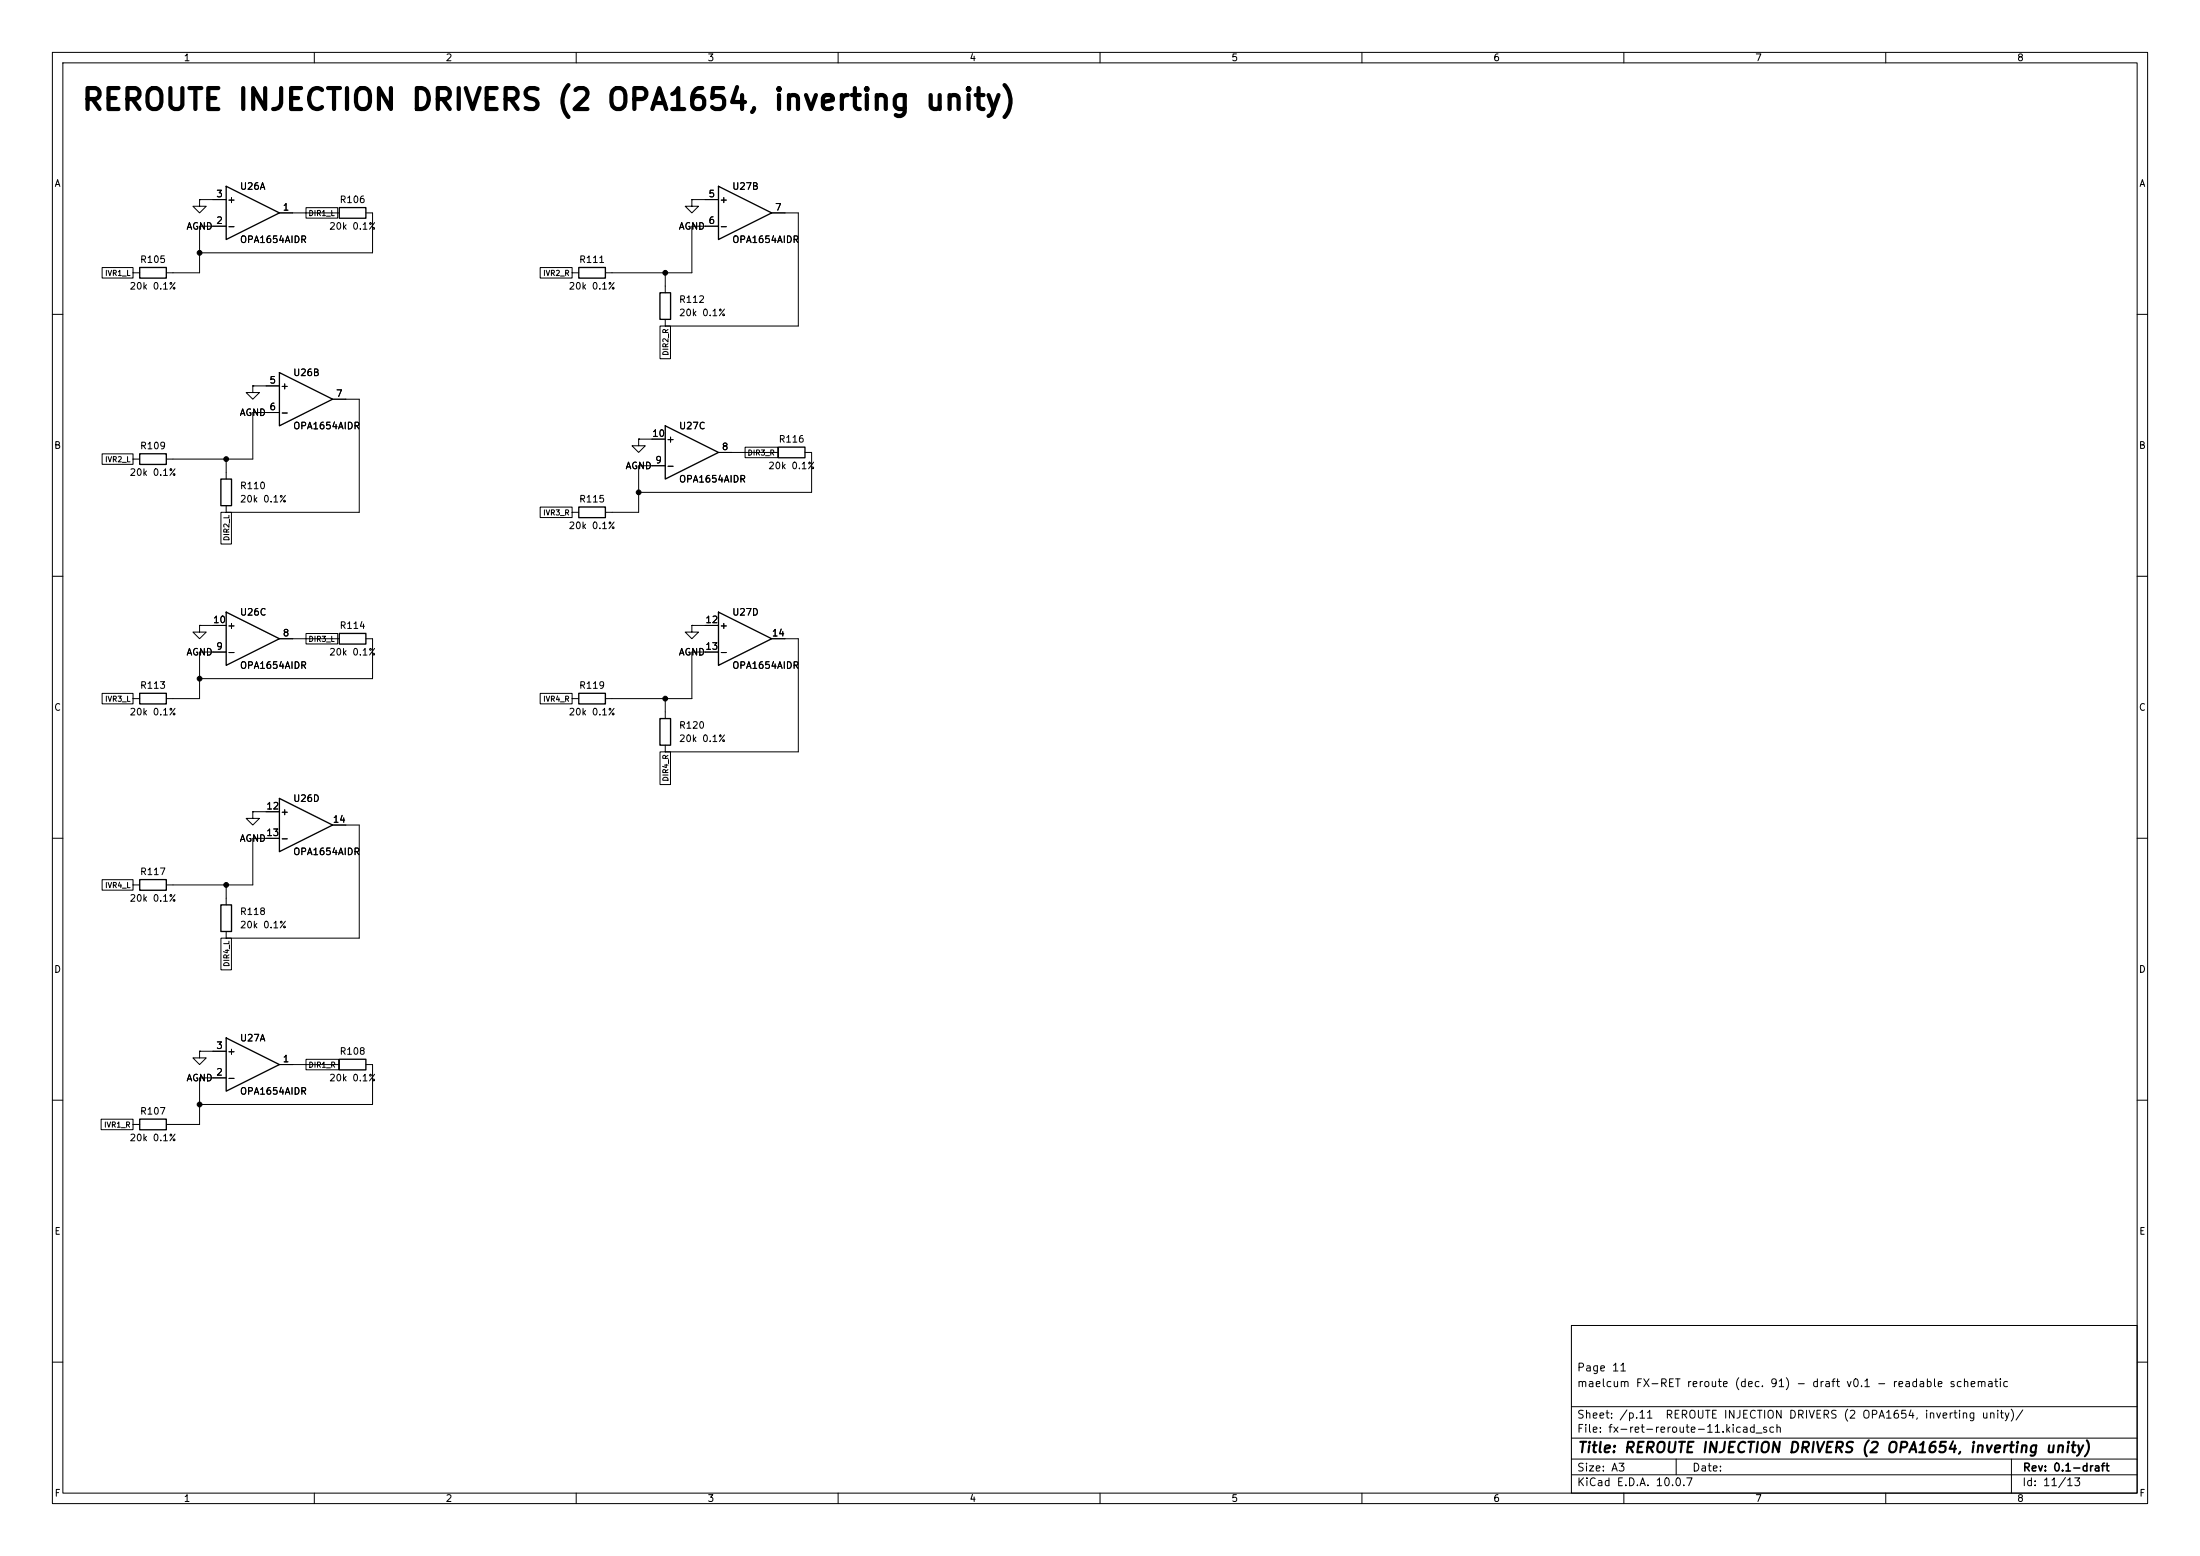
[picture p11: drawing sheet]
(kicad_sch
 (version 20260101)
 (generator "eeschema")
 (generator_version "10.0")
 (paper "A3")
 (title_block
  (title "REROUTE INJECTION DRIVERS (2 OPA1654, inverting unity)")
  (rev "0.1-draft")
  (comment 1 "maelcum FX-RET reroute (dec. 91) - draft v0.1 - readable schematic")
  (comment 2 "Page 11"))
 (lib_symbols
  (symbol
   "Amplifier_Operational:TL074"
   (pin_names
    (offset 0.127)) (exclude_from_sim no) (in_bom yes) (on_board yes)
   (in_pos_files yes)
   (duplicate_pin_numbers_are_jumpers no)
   (property
    "Reference"
    "U" (at 0 5.08 0) (show_name no) (do_not_autoplace no) (effects (font (size 1.27 1.27)) (justify left)))
   (property
    "Value"
    "TL074" (at 0 -5.08 0) (show_name no) (do_not_autoplace no) (effects (font (size 1.27 1.27)) (justify left)))
   (property
    "Footprint"
    "" (at -1.27 2.54 0) (show_name no) (do_not_autoplace no) (hide yes) (effects (font (size 1.27 1.27))))
   (property
    "Datasheet"
    "http://www.ti.com/lit/ds/symlink/tl071.pdf" (at 1.27 5.08 0) (show_name no) (do_not_autoplace no) (hide yes) (effects (font (size 1.27 1.27))))
   (property
    "Description"
    "Quad Low-Noise JFET-Input Operational Amplifiers, DIP-14/SOIC-14" (at 0 0 0) (show_name no) (do_not_autoplace no) (hide yes) (effects (font (size 1.27 1.27))))
   (property
    "ki_locked"
    "" (at 0 0 0) (show_name no) (do_not_autoplace no) (effects (font (size 1.27 1.27))))
   (property
    "ki_keywords"
    "quad opamp" (at 0 0 0) (show_name no) (do_not_autoplace no) (hide yes) (effects (font (size 1.27 1.27))))
   (property
    "ki_fp_filters"
    "SOIC*3.9x8.7mm*P1.27mm* DIP*W7.62mm* TSSOP*4.4x5mm*P0.65mm* SSOP*5.3x6.2mm*P0.65mm* MSOP*3x3mm*P0.5mm*" (at 0 0 0) (show_name no) (do_not_autoplace no) (hide yes) (effects (font (size 1.27 1.27))))
   (symbol
    "TL074_1_1"
    (polyline (pts (xy -5.08 5.08) (xy 5.08 0) (xy -5.08 -5.08) (xy -5.08 5.08)) (stroke (width 0.254) (type default)) (fill (type background)))
    (pin
    output
    line (at 7.62 0 180) (length 2.54) (name
    "" (effects (font (size 1.27 1.27)))) (number
    "1" (effects (font (size 1.27 1.27)))))
    (pin
    input
    line (at -7.62 -2.54 0) (length 2.54) (name
    "-" (effects (font (size 1.27 1.27)))) (number
    "2" (effects (font (size 1.27 1.27)))))
    (pin
    input
    line (at -7.62 2.54 0) (length 2.54) (name
    "+" (effects (font (size 1.27 1.27)))) (number
    "3" (effects (font (size 1.27 1.27))))))
   (symbol
    "TL074_2_1"
    (polyline (pts (xy -5.08 5.08) (xy 5.08 0) (xy -5.08 -5.08) (xy -5.08 5.08)) (stroke (width 0.254) (type default)) (fill (type background)))
    (pin
    input
    line (at -7.62 2.54 0) (length 2.54) (name
    "+" (effects (font (size 1.27 1.27)))) (number
    "5" (effects (font (size 1.27 1.27)))))
    (pin
    input
    line (at -7.62 -2.54 0) (length 2.54) (name
    "-" (effects (font (size 1.27 1.27)))) (number
    "6" (effects (font (size 1.27 1.27)))))
    (pin
    output
    line (at 7.62 0 180) (length 2.54) (name
    "" (effects (font (size 1.27 1.27)))) (number
    "7" (effects (font (size 1.27 1.27))))))
   (symbol
    "TL074_3_1"
    (polyline (pts (xy -5.08 5.08) (xy 5.08 0) (xy -5.08 -5.08) (xy -5.08 5.08)) (stroke (width 0.254) (type default)) (fill (type background)))
    (pin
    output
    line (at 7.62 0 180) (length 2.54) (name
    "" (effects (font (size 1.27 1.27)))) (number
    "8" (effects (font (size 1.27 1.27)))))
    (pin
    input
    line (at -7.62 -2.54 0) (length 2.54) (name
    "-" (effects (font (size 1.27 1.27)))) (number
    "9" (effects (font (size 1.27 1.27)))))
    (pin
    input
    line (at -7.62 2.54 0) (length 2.54) (name
    "+" (effects (font (size 1.27 1.27)))) (number
    "10" (effects (font (size 1.27 1.27))))))
   (symbol
    "TL074_4_1"
    (polyline (pts (xy -5.08 5.08) (xy 5.08 0) (xy -5.08 -5.08) (xy -5.08 5.08)) (stroke (width 0.254) (type default)) (fill (type background)))
    (pin
    input
    line (at -7.62 2.54 0) (length 2.54) (name
    "+" (effects (font (size 1.27 1.27)))) (number
    "12" (effects (font (size 1.27 1.27)))))
    (pin
    input
    line (at -7.62 -2.54 0) (length 2.54) (name
    "-" (effects (font (size 1.27 1.27)))) (number
    "13" (effects (font (size 1.27 1.27)))))
    (pin
    output
    line (at 7.62 0 180) (length 2.54) (name
    "" (effects (font (size 1.27 1.27)))) (number
    "14" (effects (font (size 1.27 1.27))))))
   (symbol
    "TL074_5_1"
    (pin
    power_in
    line (at -2.54 7.62 270) (length 3.81) (name
    "V+" (effects (font (size 1.27 1.27)))) (number
    "4" (effects (font (size 1.27 1.27)))))
    (pin
    power_in
    line (at -2.54 -7.62 90) (length 3.81) (name
    "V-" (effects (font (size 1.27 1.27)))) (number
    "11" (effects (font (size 1.27 1.27))))))
   (embedded_fonts no))
  (symbol
   "Device:R"
   (pin_numbers (hide yes))
   (pin_names
    (offset 0)) (exclude_from_sim no) (in_bom yes) (on_board yes)
   (in_pos_files yes)
   (duplicate_pin_numbers_are_jumpers no)
   (property
    "Reference"
    "R" (at 2.032 0 90) (show_name no) (do_not_autoplace no) (effects (font (size 1.27 1.27))))
   (property
    "Value"
    "R" (at 0 0 90) (show_name no) (do_not_autoplace no) (effects (font (size 1.27 1.27))))
   (property
    "Footprint"
    "" (at -1.778 0 90) (show_name no) (do_not_autoplace no) (hide yes) (effects (font (size 1.27 1.27))))
   (property
    "Datasheet"
    "" (at 0 0 0) (show_name no) (do_not_autoplace no) (hide yes) (effects (font (size 1.27 1.27))))
   (property
    "Description"
    "Resistor" (at 0 0 0) (show_name no) (do_not_autoplace no) (hide yes) (effects (font (size 1.27 1.27))))
   (property
    "ki_keywords"
    "R res resistor" (at 0 0 0) (show_name no) (do_not_autoplace no) (hide yes) (effects (font (size 1.27 1.27))))
   (property
    "ki_fp_filters"
    "R_*" (at 0 0 0) (show_name no) (do_not_autoplace no) (hide yes) (effects (font (size 1.27 1.27))))
   (symbol
    "R_0_1"
    (rectangle (start -1.016 -2.54) (end 1.016 2.54) (stroke (width 0.254) (type default)) (fill (type none))))
   (symbol
    "R_1_1"
    (pin
    passive
    line (at 0 3.81 270) (length 1.27) (name
    "" (effects (font (size 1.27 1.27)))) (number
    "1" (effects (font (size 1.27 1.27)))))
    (pin
    passive
    line (at 0 -3.81 90) (length 1.27) (name
    "" (effects (font (size 1.27 1.27)))) (number
    "2" (effects (font (size 1.27 1.27))))))
   (embedded_fonts no))
  (symbol
   "power:GND"
   (power global)
   (pin_numbers (hide yes))
   (pin_names
    (offset 0) (hide yes)) (exclude_from_sim no) (in_bom yes) (on_board yes)
   (in_pos_files yes)
   (duplicate_pin_numbers_are_jumpers no)
   (property
    "Reference"
    "#PWR" (at 0 -6.35 0) (show_name no) (do_not_autoplace no) (hide yes) (effects (font (size 1.27 1.27))))
   (property
    "Value"
    "GND" (at 0 -3.81 0) (show_name no) (do_not_autoplace no) (effects (font (size 1.27 1.27))))
   (property
    "Footprint"
    "" (at 0 0 0) (show_name no) (do_not_autoplace no) (hide yes) (effects (font (size 1.27 1.27))))
   (property
    "Datasheet"
    "" (at 0 0 0) (show_name no) (do_not_autoplace no) (hide yes) (effects (font (size 1.27 1.27))))
   (property
    "Description"
    "Power symbol creates a global label with name \"GND\" , ground" (at 0 0 0) (show_name no) (do_not_autoplace no) (hide yes) (effects (font (size 1.27 1.27))))
   (property
    "ki_keywords"
    "global power" (at 0 0 0) (show_name no) (do_not_autoplace no) (hide yes) (effects (font (size 1.27 1.27))))
   (symbol
    "GND_0_1"
    (polyline (pts (xy 0 0) (xy 0 -1.27) (xy 1.27 -1.27) (xy 0 -2.54) (xy -1.27 -1.27) (xy 0 -1.27)) (stroke (width 0) (type default)) (fill (type none))))
   (symbol
    "GND_1_1"
    (pin
    power_in
    line (at 0 0 270) (length 0) (name
    "" (effects (font (size 1.27 1.27)))) (number
    "1" (effects (font (size 1.27 1.27))))))
   (embedded_fonts no)))
 (text
  "REROUTE INJECTION DRIVERS (2 OPA1654, inverting unity)"
  (exclude_from_sim no)
  (at 15.24 21.59 0)
  (effects (font (size 4 4)
    (bold yes)) (justify left bottom)))
 (symbol
  (lib_id "Amplifier_Operational:TL074")
  (at 48.26 40.64 0)
  (unit 1)
  (body_style 1)
  (exclude_from_sim no)
  (in_bom yes)
  (on_board yes)
  (dnp no)
  (property
   "Reference"
   "U26" (at 45.72 35.56 0) (effects (font (size 1.27 1.27)) (justify left)))
  (property
   "Value"
   "OPA1654AIDR" (at 45.72 45.72 0) (effects (font (size 1.27 1.27)) (justify left)))
  (property
   "Footprint"
   "Package_SO:SOIC-14_3.9x8.7mm_P1.27mm" (at 48.26 40.64 0) (effects (font (size 1.27 1.27)) (justify left) (hide yes)))
  (property
   "Datasheet"
   "" (at 48.26 40.64 0) (effects (font (size 1.27 1.27)) (justify left) (hide yes)))
  (property
   "Nota"
   "reroute 1-4, lato L" (at 48.26 40.64 0) (effects (font (size 1.27 1.27)) (justify left) (hide yes)))
  (pin
   "1")
  (pin
   "2")
  (pin
   "3")
  (instances (project
    "fx-ret-reroute" (path
    "/7b5e0d75-2194-5e1d-8534-d9cc8e9eb65e/f3b17393-4466-594d-bab3-6dfe7c1e0144" (reference "U26") (unit 1)))))
 (wire
  (pts (xy 55.88 40.64) (xy 58.42 40.64))
  (stroke (width 0) (type default)))
 (symbol
  (lib_id "Device:R")
  (at 67.31 40.64 270)
  (unit 1)
  (body_style 1)
  (exclude_from_sim no)
  (in_bom yes)
  (on_board yes)
  (dnp no)
  (property
   "Reference"
   "R106" (at 67.31 38.1 90) (effects (font (size 1.27 1.27))))
  (property
   "Value"
   "20k 0.1%" (at 67.31 43.18 90) (effects (font (size 1.27 1.27))))
  (property
   "Footprint"
   "Resistor_SMD:R_0805_2012Metric" (at 67.31 40.64 0) (effects (font (size 1.27 1.27)) (justify left) (hide yes)))
  (property
   "Datasheet"
   "" (at 67.31 40.64 0) (effects (font (size 1.27 1.27)) (justify left) (hide yes)))
  (property
   "Nota"
   "driver d'iniezione invertente (F3)" (at 67.31 40.64 0) (effects (font (size 1.27 1.27)) (justify left) (hide yes)))
  (pin
   "1")
  (pin
   "2")
  (instances (project
    "fx-ret-reroute" (path
    "/7b5e0d75-2194-5e1d-8534-d9cc8e9eb65e/f3b17393-4466-594d-bab3-6dfe7c1e0144" (reference "R106") (unit 1)))))
 (wire
  (pts (xy 58.42 40.64) (xy 63.5 40.64))
  (stroke (width 0) (type default)))
 (wire
  (pts (xy 40.64 38.1) (xy 38.1 38.1))
  (stroke (width 0) (type default)))
 (symbol
  (lib_id "power:GND")
  (at 38.1 38.1 0)
  (unit 1)
  (body_style 1)
  (exclude_from_sim no)
  (in_bom yes)
  (on_board yes)
  (dnp no)
  (property
   "Reference"
   "#PWR001" (at 38.1 38.1 0) (effects (font (size 1.27 1.27)) (justify left) (hide yes)))
  (property
   "Value"
   "AGND" (at 38.1 43.18 0) (effects (font (size 1.27 1.27))))
  (property
   "Footprint"
   "" (at 38.1 38.1 0) (effects (font (size 1.27 1.27)) (justify left) (hide yes)))
  (property
   "Datasheet"
   "" (at 38.1 38.1 0) (effects (font (size 1.27 1.27)) (justify left) (hide yes)))
  (pin
   "1")
  (instances (project
    "fx-ret-reroute" (path
    "/7b5e0d75-2194-5e1d-8534-d9cc8e9eb65e/f3b17393-4466-594d-bab3-6dfe7c1e0144" (reference "#PWR001") (unit 1)))))
 (wire
  (pts (xy 40.64 43.18) (xy 38.1 43.18))
  (stroke (width 0) (type default)))
 (wire
  (pts (xy 38.1 43.18) (xy 38.1 52.07))
  (stroke (width 0) (type default)))
 (symbol
  (lib_id "Device:R")
  (at 29.21 52.07 90)
  (unit 1)
  (body_style 1)
  (exclude_from_sim no)
  (in_bom yes)
  (on_board yes)
  (dnp no)
  (property
   "Reference"
   "R105" (at 29.21 49.53 90) (effects (font (size 1.27 1.27))))
  (property
   "Value"
   "20k 0.1%" (at 29.21 54.61 90) (effects (font (size 1.27 1.27))))
  (property
   "Footprint"
   "Resistor_SMD:R_0805_2012Metric" (at 29.21 52.07 0) (effects (font (size 1.27 1.27)) (justify left) (hide yes)))
  (property
   "Datasheet"
   "" (at 29.21 52.07 0) (effects (font (size 1.27 1.27)) (justify left) (hide yes)))
  (pin
   "1")
  (pin
   "2")
  (instances (project
    "fx-ret-reroute" (path
    "/7b5e0d75-2194-5e1d-8534-d9cc8e9eb65e/f3b17393-4466-594d-bab3-6dfe7c1e0144" (reference "R105") (unit 1)))))
 (wire
  (pts (xy 38.1 52.07) (xy 33.02 52.07))
  (stroke (width 0) (type default)))
 (symbol
  (lib_id "Amplifier_Operational:TL074")
  (at 58.42 76.2 0)
  (unit 2)
  (body_style 1)
  (exclude_from_sim no)
  (in_bom yes)
  (on_board yes)
  (dnp no)
  (property
   "Reference"
   "U26" (at 55.88 71.12 0) (effects (font (size 1.27 1.27)) (justify left)))
  (property
   "Value"
   "OPA1654AIDR" (at 55.88 81.28 0) (effects (font (size 1.27 1.27)) (justify left)))
  (property
   "Footprint"
   "Package_SO:SOIC-14_3.9x8.7mm_P1.27mm" (at 58.42 76.2 0) (effects (font (size 1.27 1.27)) (justify left) (hide yes)))
  (property
   "Datasheet"
   "" (at 58.42 76.2 0) (effects (font (size 1.27 1.27)) (justify left) (hide yes)))
  (property
   "Nota"
   "reroute 1-4, lato L" (at 58.42 76.2 0) (effects (font (size 1.27 1.27)) (justify left) (hide yes)))
  (pin
   "5")
  (pin
   "6")
  (pin
   "7")
  (instances (project
    "fx-ret-reroute" (path
    "/7b5e0d75-2194-5e1d-8534-d9cc8e9eb65e/f3b17393-4466-594d-bab3-6dfe7c1e0144" (reference "U26") (unit 2)))))
 (wire
  (pts (xy 50.8 73.66) (xy 48.26 73.66))
  (stroke (width 0) (type default)))
 (symbol
  (lib_id "power:GND")
  (at 48.26 73.66 0)
  (unit 1)
  (body_style 1)
  (exclude_from_sim no)
  (in_bom yes)
  (on_board yes)
  (dnp no)
  (property
   "Reference"
   "#PWR002" (at 48.26 73.66 0) (effects (font (size 1.27 1.27)) (justify left) (hide yes)))
  (property
   "Value"
   "AGND" (at 48.26 78.74 0) (effects (font (size 1.27 1.27))))
  (property
   "Footprint"
   "" (at 48.26 73.66 0) (effects (font (size 1.27 1.27)) (justify left) (hide yes)))
  (property
   "Datasheet"
   "" (at 48.26 73.66 0) (effects (font (size 1.27 1.27)) (justify left) (hide yes)))
  (pin
   "1")
  (instances (project
    "fx-ret-reroute" (path
    "/7b5e0d75-2194-5e1d-8534-d9cc8e9eb65e/f3b17393-4466-594d-bab3-6dfe7c1e0144" (reference "#PWR002") (unit 1)))))
 (wire
  (pts (xy 50.8 78.74) (xy 48.26 78.74))
  (stroke (width 0) (type default)))
 (wire
  (pts (xy 48.26 78.74) (xy 48.26 87.63))
  (stroke (width 0) (type default)))
 (symbol
  (lib_id "Device:R")
  (at 43.18 93.98 0)
  (unit 1)
  (body_style 1)
  (exclude_from_sim no)
  (in_bom yes)
  (on_board yes)
  (dnp no)
  (property
   "Reference"
   "R110" (at 45.72 92.71 0) (effects (font (size 1.27 1.27)) (justify left)))
  (property
   "Value"
   "20k 0.1%" (at 45.72 95.25 0) (effects (font (size 1.27 1.27)) (justify left)))
  (property
   "Footprint"
   "Resistor_SMD:R_0805_2012Metric" (at 43.18 93.98 0) (effects (font (size 1.27 1.27)) (justify left) (hide yes)))
  (property
   "Datasheet"
   "" (at 43.18 93.98 0) (effects (font (size 1.27 1.27)) (justify left) (hide yes)))
  (property
   "Nota"
   "driver d'iniezione invertente (F3)" (at 43.18 93.98 0) (effects (font (size 1.27 1.27)) (justify left) (hide yes)))
  (pin
   "1")
  (pin
   "2")
  (instances (project
    "fx-ret-reroute" (path
    "/7b5e0d75-2194-5e1d-8534-d9cc8e9eb65e/f3b17393-4466-594d-bab3-6dfe7c1e0144" (reference "R110") (unit 1)))))
 (symbol
  (lib_id "Device:R")
  (at 29.21 87.63 90)
  (unit 1)
  (body_style 1)
  (exclude_from_sim no)
  (in_bom yes)
  (on_board yes)
  (dnp no)
  (property
   "Reference"
   "R109" (at 29.21 85.09 90) (effects (font (size 1.27 1.27))))
  (property
   "Value"
   "20k 0.1%" (at 29.21 90.17 90) (effects (font (size 1.27 1.27))))
  (property
   "Footprint"
   "Resistor_SMD:R_0805_2012Metric" (at 29.21 87.63 0) (effects (font (size 1.27 1.27)) (justify left) (hide yes)))
  (property
   "Datasheet"
   "" (at 29.21 87.63 0) (effects (font (size 1.27 1.27)) (justify left) (hide yes)))
  (pin
   "1")
  (pin
   "2")
  (instances (project
    "fx-ret-reroute" (path
    "/7b5e0d75-2194-5e1d-8534-d9cc8e9eb65e/f3b17393-4466-594d-bab3-6dfe7c1e0144" (reference "R109") (unit 1)))))
 (wire
  (pts (xy 48.26 87.63) (xy 43.18 87.63))
  (stroke (width 0) (type default)))
 (wire
  (pts (xy 43.18 87.63) (xy 43.18 90.17))
  (stroke (width 0) (type default)))
 (wire
  (pts (xy 43.18 87.63) (xy 33.02 87.63))
  (stroke (width 0) (type default)))
 (junction
  (at 43.18 87.63)
  (diameter 0)
  (color 0 0 0 0))
 (symbol
  (lib_id "Amplifier_Operational:TL074")
  (at 48.26 121.92 0)
  (unit 3)
  (body_style 1)
  (exclude_from_sim no)
  (in_bom yes)
  (on_board yes)
  (dnp no)
  (property
   "Reference"
   "U26" (at 45.72 116.84 0) (effects (font (size 1.27 1.27)) (justify left)))
  (property
   "Value"
   "OPA1654AIDR" (at 45.72 127 0) (effects (font (size 1.27 1.27)) (justify left)))
  (property
   "Footprint"
   "Package_SO:SOIC-14_3.9x8.7mm_P1.27mm" (at 48.26 121.92 0) (effects (font (size 1.27 1.27)) (justify left) (hide yes)))
  (property
   "Datasheet"
   "" (at 48.26 121.92 0) (effects (font (size 1.27 1.27)) (justify left) (hide yes)))
  (property
   "Nota"
   "reroute 1-4, lato L" (at 48.26 121.92 0) (effects (font (size 1.27 1.27)) (justify left) (hide yes)))
  (pin
   "8")
  (pin
   "9")
  (pin
   "10")
  (instances (project
    "fx-ret-reroute" (path
    "/7b5e0d75-2194-5e1d-8534-d9cc8e9eb65e/f3b17393-4466-594d-bab3-6dfe7c1e0144" (reference "U26") (unit 3)))))
 (wire
  (pts (xy 55.88 121.92) (xy 58.42 121.92))
  (stroke (width 0) (type default)))
 (symbol
  (lib_id "Device:R")
  (at 67.31 121.92 270)
  (unit 1)
  (body_style 1)
  (exclude_from_sim no)
  (in_bom yes)
  (on_board yes)
  (dnp no)
  (property
   "Reference"
   "R114" (at 67.31 119.38 90) (effects (font (size 1.27 1.27))))
  (property
   "Value"
   "20k 0.1%" (at 67.31 124.46 90) (effects (font (size 1.27 1.27))))
  (property
   "Footprint"
   "Resistor_SMD:R_0805_2012Metric" (at 67.31 121.92 0) (effects (font (size 1.27 1.27)) (justify left) (hide yes)))
  (property
   "Datasheet"
   "" (at 67.31 121.92 0) (effects (font (size 1.27 1.27)) (justify left) (hide yes)))
  (property
   "Nota"
   "driver d'iniezione invertente (F3)" (at 67.31 121.92 0) (effects (font (size 1.27 1.27)) (justify left) (hide yes)))
  (pin
   "1")
  (pin
   "2")
  (instances (project
    "fx-ret-reroute" (path
    "/7b5e0d75-2194-5e1d-8534-d9cc8e9eb65e/f3b17393-4466-594d-bab3-6dfe7c1e0144" (reference "R114") (unit 1)))))
 (wire
  (pts (xy 58.42 121.92) (xy 63.5 121.92))
  (stroke (width 0) (type default)))
 (wire
  (pts (xy 40.64 119.38) (xy 38.1 119.38))
  (stroke (width 0) (type default)))
 (symbol
  (lib_id "power:GND")
  (at 38.1 119.38 0)
  (unit 1)
  (body_style 1)
  (exclude_from_sim no)
  (in_bom yes)
  (on_board yes)
  (dnp no)
  (property
   "Reference"
   "#PWR003" (at 38.1 119.38 0) (effects (font (size 1.27 1.27)) (justify left) (hide yes)))
  (property
   "Value"
   "AGND" (at 38.1 124.46 0) (effects (font (size 1.27 1.27))))
  (property
   "Footprint"
   "" (at 38.1 119.38 0) (effects (font (size 1.27 1.27)) (justify left) (hide yes)))
  (property
   "Datasheet"
   "" (at 38.1 119.38 0) (effects (font (size 1.27 1.27)) (justify left) (hide yes)))
  (pin
   "1")
  (instances (project
    "fx-ret-reroute" (path
    "/7b5e0d75-2194-5e1d-8534-d9cc8e9eb65e/f3b17393-4466-594d-bab3-6dfe7c1e0144" (reference "#PWR003") (unit 1)))))
 (wire
  (pts (xy 40.64 124.46) (xy 38.1 124.46))
  (stroke (width 0) (type default)))
 (wire
  (pts (xy 38.1 124.46) (xy 38.1 133.35))
  (stroke (width 0) (type default)))
 (symbol
  (lib_id "Device:R")
  (at 29.21 133.35 90)
  (unit 1)
  (body_style 1)
  (exclude_from_sim no)
  (in_bom yes)
  (on_board yes)
  (dnp no)
  (property
   "Reference"
   "R113" (at 29.21 130.81 90) (effects (font (size 1.27 1.27))))
  (property
   "Value"
   "20k 0.1%" (at 29.21 135.89 90) (effects (font (size 1.27 1.27))))
  (property
   "Footprint"
   "Resistor_SMD:R_0805_2012Metric" (at 29.21 133.35 0) (effects (font (size 1.27 1.27)) (justify left) (hide yes)))
  (property
   "Datasheet"
   "" (at 29.21 133.35 0) (effects (font (size 1.27 1.27)) (justify left) (hide yes)))
  (pin
   "1")
  (pin
   "2")
  (instances (project
    "fx-ret-reroute" (path
    "/7b5e0d75-2194-5e1d-8534-d9cc8e9eb65e/f3b17393-4466-594d-bab3-6dfe7c1e0144" (reference "R113") (unit 1)))))
 (wire
  (pts (xy 38.1 133.35) (xy 33.02 133.35))
  (stroke (width 0) (type default)))
 (symbol
  (lib_id "Amplifier_Operational:TL074")
  (at 58.42 157.48 0)
  (unit 4)
  (body_style 1)
  (exclude_from_sim no)
  (in_bom yes)
  (on_board yes)
  (dnp no)
  (property
   "Reference"
   "U26" (at 55.88 152.4 0) (effects (font (size 1.27 1.27)) (justify left)))
  (property
   "Value"
   "OPA1654AIDR" (at 55.88 162.56 0) (effects (font (size 1.27 1.27)) (justify left)))
  (property
   "Footprint"
   "Package_SO:SOIC-14_3.9x8.7mm_P1.27mm" (at 58.42 157.48 0) (effects (font (size 1.27 1.27)) (justify left) (hide yes)))
  (property
   "Datasheet"
   "" (at 58.42 157.48 0) (effects (font (size 1.27 1.27)) (justify left) (hide yes)))
  (property
   "Nota"
   "reroute 1-4, lato L" (at 58.42 157.48 0) (effects (font (size 1.27 1.27)) (justify left) (hide yes)))
  (pin
   "12")
  (pin
   "13")
  (pin
   "14")
  (instances (project
    "fx-ret-reroute" (path
    "/7b5e0d75-2194-5e1d-8534-d9cc8e9eb65e/f3b17393-4466-594d-bab3-6dfe7c1e0144" (reference "U26") (unit 4)))))
 (wire
  (pts (xy 50.8 154.94) (xy 48.26 154.94))
  (stroke (width 0) (type default)))
 (symbol
  (lib_id "power:GND")
  (at 48.26 154.94 0)
  (unit 1)
  (body_style 1)
  (exclude_from_sim no)
  (in_bom yes)
  (on_board yes)
  (dnp no)
  (property
   "Reference"
   "#PWR004" (at 48.26 154.94 0) (effects (font (size 1.27 1.27)) (justify left) (hide yes)))
  (property
   "Value"
   "AGND" (at 48.26 160.02 0) (effects (font (size 1.27 1.27))))
  (property
   "Footprint"
   "" (at 48.26 154.94 0) (effects (font (size 1.27 1.27)) (justify left) (hide yes)))
  (property
   "Datasheet"
   "" (at 48.26 154.94 0) (effects (font (size 1.27 1.27)) (justify left) (hide yes)))
  (pin
   "1")
  (instances (project
    "fx-ret-reroute" (path
    "/7b5e0d75-2194-5e1d-8534-d9cc8e9eb65e/f3b17393-4466-594d-bab3-6dfe7c1e0144" (reference "#PWR004") (unit 1)))))
 (wire
  (pts (xy 50.8 160.02) (xy 48.26 160.02))
  (stroke (width 0) (type default)))
 (wire
  (pts (xy 48.26 160.02) (xy 48.26 168.91))
  (stroke (width 0) (type default)))
 (symbol
  (lib_id "Device:R")
  (at 43.18 175.26 0)
  (unit 1)
  (body_style 1)
  (exclude_from_sim no)
  (in_bom yes)
  (on_board yes)
  (dnp no)
  (property
   "Reference"
   "R118" (at 45.72 173.99 0) (effects (font (size 1.27 1.27)) (justify left)))
  (property
   "Value"
   "20k 0.1%" (at 45.72 176.53 0) (effects (font (size 1.27 1.27)) (justify left)))
  (property
   "Footprint"
   "Resistor_SMD:R_0805_2012Metric" (at 43.18 175.26 0) (effects (font (size 1.27 1.27)) (justify left) (hide yes)))
  (property
   "Datasheet"
   "" (at 43.18 175.26 0) (effects (font (size 1.27 1.27)) (justify left) (hide yes)))
  (property
   "Nota"
   "driver d'iniezione invertente (F3)" (at 43.18 175.26 0) (effects (font (size 1.27 1.27)) (justify left) (hide yes)))
  (pin
   "1")
  (pin
   "2")
  (instances (project
    "fx-ret-reroute" (path
    "/7b5e0d75-2194-5e1d-8534-d9cc8e9eb65e/f3b17393-4466-594d-bab3-6dfe7c1e0144" (reference "R118") (unit 1)))))
 (symbol
  (lib_id "Device:R")
  (at 29.21 168.91 90)
  (unit 1)
  (body_style 1)
  (exclude_from_sim no)
  (in_bom yes)
  (on_board yes)
  (dnp no)
  (property
   "Reference"
   "R117" (at 29.21 166.37 90) (effects (font (size 1.27 1.27))))
  (property
   "Value"
   "20k 0.1%" (at 29.21 171.45 90) (effects (font (size 1.27 1.27))))
  (property
   "Footprint"
   "Resistor_SMD:R_0805_2012Metric" (at 29.21 168.91 0) (effects (font (size 1.27 1.27)) (justify left) (hide yes)))
  (property
   "Datasheet"
   "" (at 29.21 168.91 0) (effects (font (size 1.27 1.27)) (justify left) (hide yes)))
  (pin
   "1")
  (pin
   "2")
  (instances (project
    "fx-ret-reroute" (path
    "/7b5e0d75-2194-5e1d-8534-d9cc8e9eb65e/f3b17393-4466-594d-bab3-6dfe7c1e0144" (reference "R117") (unit 1)))))
 (wire
  (pts (xy 48.26 168.91) (xy 43.18 168.91))
  (stroke (width 0) (type default)))
 (wire
  (pts (xy 43.18 168.91) (xy 43.18 171.45))
  (stroke (width 0) (type default)))
 (wire
  (pts (xy 43.18 168.91) (xy 33.02 168.91))
  (stroke (width 0) (type default)))
 (junction
  (at 43.18 168.91)
  (diameter 0)
  (color 0 0 0 0))
 (symbol
  (lib_id "Amplifier_Operational:TL074")
  (at 48.26 203.2 0)
  (unit 1)
  (body_style 1)
  (exclude_from_sim no)
  (in_bom yes)
  (on_board yes)
  (dnp no)
  (property
   "Reference"
   "U27" (at 45.72 198.12 0) (effects (font (size 1.27 1.27)) (justify left)))
  (property
   "Value"
   "OPA1654AIDR" (at 45.72 208.28 0) (effects (font (size 1.27 1.27)) (justify left)))
  (property
   "Footprint"
   "Package_SO:SOIC-14_3.9x8.7mm_P1.27mm" (at 48.26 203.2 0) (effects (font (size 1.27 1.27)) (justify left) (hide yes)))
  (property
   "Datasheet"
   "" (at 48.26 203.2 0) (effects (font (size 1.27 1.27)) (justify left) (hide yes)))
  (property
   "Nota"
   "reroute 1-4, lato R" (at 48.26 203.2 0) (effects (font (size 1.27 1.27)) (justify left) (hide yes)))
  (pin
   "1")
  (pin
   "2")
  (pin
   "3")
  (instances (project
    "fx-ret-reroute" (path
    "/7b5e0d75-2194-5e1d-8534-d9cc8e9eb65e/f3b17393-4466-594d-bab3-6dfe7c1e0144" (reference "U27") (unit 1)))))
 (wire
  (pts (xy 55.88 203.2) (xy 58.42 203.2))
  (stroke (width 0) (type default)))
 (symbol
  (lib_id "Device:R")
  (at 67.31 203.2 270)
  (unit 1)
  (body_style 1)
  (exclude_from_sim no)
  (in_bom yes)
  (on_board yes)
  (dnp no)
  (property
   "Reference"
   "R108" (at 67.31 200.66 90) (effects (font (size 1.27 1.27))))
  (property
   "Value"
   "20k 0.1%" (at 67.31 205.74 90) (effects (font (size 1.27 1.27))))
  (property
   "Footprint"
   "Resistor_SMD:R_0805_2012Metric" (at 67.31 203.2 0) (effects (font (size 1.27 1.27)) (justify left) (hide yes)))
  (property
   "Datasheet"
   "" (at 67.31 203.2 0) (effects (font (size 1.27 1.27)) (justify left) (hide yes)))
  (property
   "Nota"
   "driver d'iniezione invertente (F3)" (at 67.31 203.2 0) (effects (font (size 1.27 1.27)) (justify left) (hide yes)))
  (pin
   "1")
  (pin
   "2")
  (instances (project
    "fx-ret-reroute" (path
    "/7b5e0d75-2194-5e1d-8534-d9cc8e9eb65e/f3b17393-4466-594d-bab3-6dfe7c1e0144" (reference "R108") (unit 1)))))
 (wire
  (pts (xy 58.42 203.2) (xy 63.5 203.2))
  (stroke (width 0) (type default)))
 (wire
  (pts (xy 40.64 200.66) (xy 38.1 200.66))
  (stroke (width 0) (type default)))
 (symbol
  (lib_id "power:GND")
  (at 38.1 200.66 0)
  (unit 1)
  (body_style 1)
  (exclude_from_sim no)
  (in_bom yes)
  (on_board yes)
  (dnp no)
  (property
   "Reference"
   "#PWR005" (at 38.1 200.66 0) (effects (font (size 1.27 1.27)) (justify left) (hide yes)))
  (property
   "Value"
   "AGND" (at 38.1 205.74 0) (effects (font (size 1.27 1.27))))
  (property
   "Footprint"
   "" (at 38.1 200.66 0) (effects (font (size 1.27 1.27)) (justify left) (hide yes)))
  (property
   "Datasheet"
   "" (at 38.1 200.66 0) (effects (font (size 1.27 1.27)) (justify left) (hide yes)))
  (pin
   "1")
  (instances (project
    "fx-ret-reroute" (path
    "/7b5e0d75-2194-5e1d-8534-d9cc8e9eb65e/f3b17393-4466-594d-bab3-6dfe7c1e0144" (reference "#PWR005") (unit 1)))))
 (wire
  (pts (xy 40.64 205.74) (xy 38.1 205.74))
  (stroke (width 0) (type default)))
 (wire
  (pts (xy 38.1 205.74) (xy 38.1 214.63))
  (stroke (width 0) (type default)))
 (symbol
  (lib_id "Device:R")
  (at 29.21 214.63 90)
  (unit 1)
  (body_style 1)
  (exclude_from_sim no)
  (in_bom yes)
  (on_board yes)
  (dnp no)
  (property
   "Reference"
   "R107" (at 29.21 212.09 90) (effects (font (size 1.27 1.27))))
  (property
   "Value"
   "20k 0.1%" (at 29.21 217.17 90) (effects (font (size 1.27 1.27))))
  (property
   "Footprint"
   "Resistor_SMD:R_0805_2012Metric" (at 29.21 214.63 0) (effects (font (size 1.27 1.27)) (justify left) (hide yes)))
  (property
   "Datasheet"
   "" (at 29.21 214.63 0) (effects (font (size 1.27 1.27)) (justify left) (hide yes)))
  (pin
   "1")
  (pin
   "2")
  (instances (project
    "fx-ret-reroute" (path
    "/7b5e0d75-2194-5e1d-8534-d9cc8e9eb65e/f3b17393-4466-594d-bab3-6dfe7c1e0144" (reference "R107") (unit 1)))))
 (wire
  (pts (xy 38.1 214.63) (xy 33.02 214.63))
  (stroke (width 0) (type default)))
 (symbol
  (lib_id "Amplifier_Operational:TL074")
  (at 142.24 40.64 0)
  (unit 2)
  (body_style 1)
  (exclude_from_sim no)
  (in_bom yes)
  (on_board yes)
  (dnp no)
  (property
   "Reference"
   "U27" (at 139.7 35.56 0) (effects (font (size 1.27 1.27)) (justify left)))
  (property
   "Value"
   "OPA1654AIDR" (at 139.7 45.72 0) (effects (font (size 1.27 1.27)) (justify left)))
  (property
   "Footprint"
   "Package_SO:SOIC-14_3.9x8.7mm_P1.27mm" (at 142.24 40.64 0) (effects (font (size 1.27 1.27)) (justify left) (hide yes)))
  (property
   "Datasheet"
   "" (at 142.24 40.64 0) (effects (font (size 1.27 1.27)) (justify left) (hide yes)))
  (property
   "Nota"
   "reroute 1-4, lato R" (at 142.24 40.64 0) (effects (font (size 1.27 1.27)) (justify left) (hide yes)))
  (pin
   "5")
  (pin
   "6")
  (pin
   "7")
  (instances (project
    "fx-ret-reroute" (path
    "/7b5e0d75-2194-5e1d-8534-d9cc8e9eb65e/f3b17393-4466-594d-bab3-6dfe7c1e0144" (reference "U27") (unit 2)))))
 (wire
  (pts (xy 134.62 38.1) (xy 132.08 38.1))
  (stroke (width 0) (type default)))
 (symbol
  (lib_id "power:GND")
  (at 132.08 38.1 0)
  (unit 1)
  (body_style 1)
  (exclude_from_sim no)
  (in_bom yes)
  (on_board yes)
  (dnp no)
  (property
   "Reference"
   "#PWR006" (at 132.08 38.1 0) (effects (font (size 1.27 1.27)) (justify left) (hide yes)))
  (property
   "Value"
   "AGND" (at 132.08 43.18 0) (effects (font (size 1.27 1.27))))
  (property
   "Footprint"
   "" (at 132.08 38.1 0) (effects (font (size 1.27 1.27)) (justify left) (hide yes)))
  (property
   "Datasheet"
   "" (at 132.08 38.1 0) (effects (font (size 1.27 1.27)) (justify left) (hide yes)))
  (pin
   "1")
  (instances (project
    "fx-ret-reroute" (path
    "/7b5e0d75-2194-5e1d-8534-d9cc8e9eb65e/f3b17393-4466-594d-bab3-6dfe7c1e0144" (reference "#PWR006") (unit 1)))))
 (wire
  (pts (xy 134.62 43.18) (xy 132.08 43.18))
  (stroke (width 0) (type default)))
 (wire
  (pts (xy 132.08 43.18) (xy 132.08 52.07))
  (stroke (width 0) (type default)))
 (symbol
  (lib_id "Device:R")
  (at 127 58.42 0)
  (unit 1)
  (body_style 1)
  (exclude_from_sim no)
  (in_bom yes)
  (on_board yes)
  (dnp no)
  (property
   "Reference"
   "R112" (at 129.54 57.15 0) (effects (font (size 1.27 1.27)) (justify left)))
  (property
   "Value"
   "20k 0.1%" (at 129.54 59.69 0) (effects (font (size 1.27 1.27)) (justify left)))
  (property
   "Footprint"
   "Resistor_SMD:R_0805_2012Metric" (at 127 58.42 0) (effects (font (size 1.27 1.27)) (justify left) (hide yes)))
  (property
   "Datasheet"
   "" (at 127 58.42 0) (effects (font (size 1.27 1.27)) (justify left) (hide yes)))
  (property
   "Nota"
   "driver d'iniezione invertente (F3)" (at 127 58.42 0) (effects (font (size 1.27 1.27)) (justify left) (hide yes)))
  (pin
   "1")
  (pin
   "2")
  (instances (project
    "fx-ret-reroute" (path
    "/7b5e0d75-2194-5e1d-8534-d9cc8e9eb65e/f3b17393-4466-594d-bab3-6dfe7c1e0144" (reference "R112") (unit 1)))))
 (symbol
  (lib_id "Device:R")
  (at 113.03 52.07 90)
  (unit 1)
  (body_style 1)
  (exclude_from_sim no)
  (in_bom yes)
  (on_board yes)
  (dnp no)
  (property
   "Reference"
   "R111" (at 113.03 49.53 90) (effects (font (size 1.27 1.27))))
  (property
   "Value"
   "20k 0.1%" (at 113.03 54.61 90) (effects (font (size 1.27 1.27))))
  (property
   "Footprint"
   "Resistor_SMD:R_0805_2012Metric" (at 113.03 52.07 0) (effects (font (size 1.27 1.27)) (justify left) (hide yes)))
  (property
   "Datasheet"
   "" (at 113.03 52.07 0) (effects (font (size 1.27 1.27)) (justify left) (hide yes)))
  (pin
   "1")
  (pin
   "2")
  (instances (project
    "fx-ret-reroute" (path
    "/7b5e0d75-2194-5e1d-8534-d9cc8e9eb65e/f3b17393-4466-594d-bab3-6dfe7c1e0144" (reference "R111") (unit 1)))))
 (wire
  (pts (xy 132.08 52.07) (xy 127 52.07))
  (stroke (width 0) (type default)))
 (wire
  (pts (xy 127 52.07) (xy 127 54.61))
  (stroke (width 0) (type default)))
 (wire
  (pts (xy 127 52.07) (xy 116.84 52.07))
  (stroke (width 0) (type default)))
 (junction
  (at 127 52.07)
  (diameter 0)
  (color 0 0 0 0))
 (symbol
  (lib_id "Amplifier_Operational:TL074")
  (at 132.08 86.36 0)
  (unit 3)
  (body_style 1)
  (exclude_from_sim no)
  (in_bom yes)
  (on_board yes)
  (dnp no)
  (property
   "Reference"
   "U27" (at 129.54 81.28 0) (effects (font (size 1.27 1.27)) (justify left)))
  (property
   "Value"
   "OPA1654AIDR" (at 129.54 91.44 0) (effects (font (size 1.27 1.27)) (justify left)))
  (property
   "Footprint"
   "Package_SO:SOIC-14_3.9x8.7mm_P1.27mm" (at 132.08 86.36 0) (effects (font (size 1.27 1.27)) (justify left) (hide yes)))
  (property
   "Datasheet"
   "" (at 132.08 86.36 0) (effects (font (size 1.27 1.27)) (justify left) (hide yes)))
  (property
   "Nota"
   "reroute 1-4, lato R" (at 132.08 86.36 0) (effects (font (size 1.27 1.27)) (justify left) (hide yes)))
  (pin
   "8")
  (pin
   "9")
  (pin
   "10")
  (instances (project
    "fx-ret-reroute" (path
    "/7b5e0d75-2194-5e1d-8534-d9cc8e9eb65e/f3b17393-4466-594d-bab3-6dfe7c1e0144" (reference "U27") (unit 3)))))
 (wire
  (pts (xy 139.7 86.36) (xy 142.24 86.36))
  (stroke (width 0) (type default)))
 (symbol
  (lib_id "Device:R")
  (at 151.13 86.36 270)
  (unit 1)
  (body_style 1)
  (exclude_from_sim no)
  (in_bom yes)
  (on_board yes)
  (dnp no)
  (property
   "Reference"
   "R116" (at 151.13 83.82 90) (effects (font (size 1.27 1.27))))
  (property
   "Value"
   "20k 0.1%" (at 151.13 88.9 90) (effects (font (size 1.27 1.27))))
  (property
   "Footprint"
   "Resistor_SMD:R_0805_2012Metric" (at 151.13 86.36 0) (effects (font (size 1.27 1.27)) (justify left) (hide yes)))
  (property
   "Datasheet"
   "" (at 151.13 86.36 0) (effects (font (size 1.27 1.27)) (justify left) (hide yes)))
  (property
   "Nota"
   "driver d'iniezione invertente (F3)" (at 151.13 86.36 0) (effects (font (size 1.27 1.27)) (justify left) (hide yes)))
  (pin
   "1")
  (pin
   "2")
  (instances (project
    "fx-ret-reroute" (path
    "/7b5e0d75-2194-5e1d-8534-d9cc8e9eb65e/f3b17393-4466-594d-bab3-6dfe7c1e0144" (reference "R116") (unit 1)))))
 (wire
  (pts (xy 142.24 86.36) (xy 147.32 86.36))
  (stroke (width 0) (type default)))
 (wire
  (pts (xy 121.92 83.82) (xy 124.46 83.82))
  (stroke (width 0) (type default)))
 (symbol
  (lib_id "power:GND")
  (at 121.92 83.82 0)
  (unit 1)
  (body_style 1)
  (exclude_from_sim no)
  (in_bom yes)
  (on_board yes)
  (dnp no)
  (property
   "Reference"
   "#PWR007" (at 121.92 83.82 0) (effects (font (size 1.27 1.27)) (justify left) (hide yes)))
  (property
   "Value"
   "AGND" (at 121.92 88.9 0) (effects (font (size 1.27 1.27))))
  (property
   "Footprint"
   "" (at 121.92 83.82 0) (effects (font (size 1.27 1.27)) (justify left) (hide yes)))
  (property
   "Datasheet"
   "" (at 121.92 83.82 0) (effects (font (size 1.27 1.27)) (justify left) (hide yes)))
  (pin
   "1")
  (instances (project
    "fx-ret-reroute" (path
    "/7b5e0d75-2194-5e1d-8534-d9cc8e9eb65e/f3b17393-4466-594d-bab3-6dfe7c1e0144" (reference "#PWR007") (unit 1)))))
 (wire
  (pts (xy 124.46 88.9) (xy 121.92 88.9))
  (stroke (width 0) (type default)))
 (wire
  (pts (xy 121.92 88.9) (xy 121.92 97.79))
  (stroke (width 0) (type default)))
 (symbol
  (lib_id "Device:R")
  (at 113.03 97.79 90)
  (unit 1)
  (body_style 1)
  (exclude_from_sim no)
  (in_bom yes)
  (on_board yes)
  (dnp no)
  (property
   "Reference"
   "R115" (at 113.03 95.25 90) (effects (font (size 1.27 1.27))))
  (property
   "Value"
   "20k 0.1%" (at 113.03 100.33 90) (effects (font (size 1.27 1.27))))
  (property
   "Footprint"
   "Resistor_SMD:R_0805_2012Metric" (at 113.03 97.79 0) (effects (font (size 1.27 1.27)) (justify left) (hide yes)))
  (property
   "Datasheet"
   "" (at 113.03 97.79 0) (effects (font (size 1.27 1.27)) (justify left) (hide yes)))
  (pin
   "1")
  (pin
   "2")
  (instances (project
    "fx-ret-reroute" (path
    "/7b5e0d75-2194-5e1d-8534-d9cc8e9eb65e/f3b17393-4466-594d-bab3-6dfe7c1e0144" (reference "R115") (unit 1)))))
 (wire
  (pts (xy 121.92 97.79) (xy 116.84 97.79))
  (stroke (width 0) (type default)))
 (symbol
  (lib_id "Amplifier_Operational:TL074")
  (at 142.24 121.92 0)
  (unit 4)
  (body_style 1)
  (exclude_from_sim no)
  (in_bom yes)
  (on_board yes)
  (dnp no)
  (property
   "Reference"
   "U27" (at 139.7 116.84 0) (effects (font (size 1.27 1.27)) (justify left)))
  (property
   "Value"
   "OPA1654AIDR" (at 139.7 127 0) (effects (font (size 1.27 1.27)) (justify left)))
  (property
   "Footprint"
   "Package_SO:SOIC-14_3.9x8.7mm_P1.27mm" (at 142.24 121.92 0) (effects (font (size 1.27 1.27)) (justify left) (hide yes)))
  (property
   "Datasheet"
   "" (at 142.24 121.92 0) (effects (font (size 1.27 1.27)) (justify left) (hide yes)))
  (property
   "Nota"
   "reroute 1-4, lato R" (at 142.24 121.92 0) (effects (font (size 1.27 1.27)) (justify left) (hide yes)))
  (pin
   "12")
  (pin
   "13")
  (pin
   "14")
  (instances (project
    "fx-ret-reroute" (path
    "/7b5e0d75-2194-5e1d-8534-d9cc8e9eb65e/f3b17393-4466-594d-bab3-6dfe7c1e0144" (reference "U27") (unit 4)))))
 (wire
  (pts (xy 134.62 119.38) (xy 132.08 119.38))
  (stroke (width 0) (type default)))
 (symbol
  (lib_id "power:GND")
  (at 132.08 119.38 0)
  (unit 1)
  (body_style 1)
  (exclude_from_sim no)
  (in_bom yes)
  (on_board yes)
  (dnp no)
  (property
   "Reference"
   "#PWR008" (at 132.08 119.38 0) (effects (font (size 1.27 1.27)) (justify left) (hide yes)))
  (property
   "Value"
   "AGND" (at 132.08 124.46 0) (effects (font (size 1.27 1.27))))
  (property
   "Footprint"
   "" (at 132.08 119.38 0) (effects (font (size 1.27 1.27)) (justify left) (hide yes)))
  (property
   "Datasheet"
   "" (at 132.08 119.38 0) (effects (font (size 1.27 1.27)) (justify left) (hide yes)))
  (pin
   "1")
  (instances (project
    "fx-ret-reroute" (path
    "/7b5e0d75-2194-5e1d-8534-d9cc8e9eb65e/f3b17393-4466-594d-bab3-6dfe7c1e0144" (reference "#PWR008") (unit 1)))))
 (wire
  (pts (xy 134.62 124.46) (xy 132.08 124.46))
  (stroke (width 0) (type default)))
 (wire
  (pts (xy 132.08 124.46) (xy 132.08 133.35))
  (stroke (width 0) (type default)))
 (symbol
  (lib_id "Device:R")
  (at 127 139.7 0)
  (unit 1)
  (body_style 1)
  (exclude_from_sim no)
  (in_bom yes)
  (on_board yes)
  (dnp no)
  (property
   "Reference"
   "R120" (at 129.54 138.43 0) (effects (font (size 1.27 1.27)) (justify left)))
  (property
   "Value"
   "20k 0.1%" (at 129.54 140.97 0) (effects (font (size 1.27 1.27)) (justify left)))
  (property
   "Footprint"
   "Resistor_SMD:R_0805_2012Metric" (at 127 139.7 0) (effects (font (size 1.27 1.27)) (justify left) (hide yes)))
  (property
   "Datasheet"
   "" (at 127 139.7 0) (effects (font (size 1.27 1.27)) (justify left) (hide yes)))
  (property
   "Nota"
   "driver d'iniezione invertente (F3)" (at 127 139.7 0) (effects (font (size 1.27 1.27)) (justify left) (hide yes)))
  (pin
   "1")
  (pin
   "2")
  (instances (project
    "fx-ret-reroute" (path
    "/7b5e0d75-2194-5e1d-8534-d9cc8e9eb65e/f3b17393-4466-594d-bab3-6dfe7c1e0144" (reference "R120") (unit 1)))))
 (symbol
  (lib_id "Device:R")
  (at 113.03 133.35 90)
  (unit 1)
  (body_style 1)
  (exclude_from_sim no)
  (in_bom yes)
  (on_board yes)
  (dnp no)
  (property
   "Reference"
   "R119" (at 113.03 130.81 90) (effects (font (size 1.27 1.27))))
  (property
   "Value"
   "20k 0.1%" (at 113.03 135.89 90) (effects (font (size 1.27 1.27))))
  (property
   "Footprint"
   "Resistor_SMD:R_0805_2012Metric" (at 113.03 133.35 0) (effects (font (size 1.27 1.27)) (justify left) (hide yes)))
  (property
   "Datasheet"
   "" (at 113.03 133.35 0) (effects (font (size 1.27 1.27)) (justify left) (hide yes)))
  (pin
   "1")
  (pin
   "2")
  (instances (project
    "fx-ret-reroute" (path
    "/7b5e0d75-2194-5e1d-8534-d9cc8e9eb65e/f3b17393-4466-594d-bab3-6dfe7c1e0144" (reference "R119") (unit 1)))))
 (wire
  (pts (xy 132.08 133.35) (xy 127 133.35))
  (stroke (width 0) (type default)))
 (wire
  (pts (xy 127 133.35) (xy 127 135.89))
  (stroke (width 0) (type default)))
 (wire
  (pts (xy 127 133.35) (xy 116.84 133.35))
  (stroke (width 0) (type default)))
 (junction
  (at 127 133.35)
  (diameter 0)
  (color 0 0 0 0))
 (wire
  (pts (xy 38.1 48.26) (xy 71.12 48.26))
  (stroke (width 0) (type default)))
 (wire
  (pts (xy 71.12 48.26) (xy 71.12 40.64))
  (stroke (width 0) (type default)))
 (wire
  (pts (xy 38.1 210.82) (xy 71.12 210.82))
  (stroke (width 0) (type default)))
 (wire
  (pts (xy 71.12 210.82) (xy 71.12 203.2))
  (stroke (width 0) (type default)))
 (wire
  (pts (xy 38.1 129.54) (xy 71.12 129.54))
  (stroke (width 0) (type default)))
 (wire
  (pts (xy 71.12 129.54) (xy 71.12 121.92))
  (stroke (width 0) (type default)))
 (wire
  (pts (xy 121.92 93.98) (xy 154.94 93.98))
  (stroke (width 0) (type default)))
 (wire
  (pts (xy 154.94 93.98) (xy 154.94 86.36))
  (stroke (width 0) (type default)))
 (wire
  (pts (xy 43.18 97.79) (xy 68.58 97.79))
  (stroke (width 0) (type default)))
 (wire
  (pts (xy 68.58 97.79) (xy 68.58 76.2))
  (stroke (width 0) (type default)))
 (wire
  (pts (xy 68.58 76.2) (xy 66.04 76.2))
  (stroke (width 0) (type default)))
 (wire
  (pts (xy 127 62.23) (xy 152.4 62.23))
  (stroke (width 0) (type default)))
 (wire
  (pts (xy 152.4 62.23) (xy 152.4 40.64))
  (stroke (width 0) (type default)))
 (wire
  (pts (xy 152.4 40.64) (xy 149.86 40.64))
  (stroke (width 0) (type default)))
 (wire
  (pts (xy 43.18 179.07) (xy 68.58 179.07))
  (stroke (width 0) (type default)))
 (wire
  (pts (xy 68.58 179.07) (xy 68.58 157.48))
  (stroke (width 0) (type default)))
 (wire
  (pts (xy 68.58 157.48) (xy 66.04 157.48))
  (stroke (width 0) (type default)))
 (wire
  (pts (xy 149.86 121.92) (xy 152.4 121.92))
  (stroke (width 0) (type default)))
 (wire
  (pts (xy 152.4 121.92) (xy 152.4 143.51))
  (stroke (width 0) (type default)))
 (wire
  (pts (xy 152.4 143.51) (xy 127 143.51))
  (stroke (width 0) (type default)))
 (junction
  (at 38.1 210.82)
  (diameter 0)
  (color 0 0 0 0))
 (junction
  (at 121.92 93.98)
  (diameter 0)
  (color 0 0 0 0))
 (junction
  (at 38.1 129.54)
  (diameter 0)
  (color 0 0 0 0))
 (junction
  (at 38.1 48.26)
  (diameter 0)
  (color 0 0 0 0))
 (global_label
  "DIR1_L"
  (shape passive)
  (at 58.42 40.64 0)
  (fields_autoplaced yes)
  (effects (font (size 1 1)) (justify left)))
 (global_label
  "IVR1_L"
  (shape passive)
  (at 25.4 52.07 180)
  (fields_autoplaced yes)
  (effects (font (size 1 1)) (justify right)))
 (global_label
  "DIR2_L"
  (shape passive)
  (at 43.18 97.79 270)
  (fields_autoplaced yes)
  (effects (font (size 1 1)) (justify right)))
 (global_label
  "IVR2_L"
  (shape passive)
  (at 25.4 87.63 180)
  (fields_autoplaced yes)
  (effects (font (size 1 1)) (justify right)))
 (global_label
  "DIR3_L"
  (shape passive)
  (at 58.42 121.92 0)
  (fields_autoplaced yes)
  (effects (font (size 1 1)) (justify left)))
 (global_label
  "IVR3_L"
  (shape passive)
  (at 25.4 133.35 180)
  (fields_autoplaced yes)
  (effects (font (size 1 1)) (justify right)))
 (global_label
  "DIR4_L"
  (shape passive)
  (at 43.18 179.07 270)
  (fields_autoplaced yes)
  (effects (font (size 1 1)) (justify right)))
 (global_label
  "IVR4_L"
  (shape passive)
  (at 25.4 168.91 180)
  (fields_autoplaced yes)
  (effects (font (size 1 1)) (justify right)))
 (global_label
  "DIR1_R"
  (shape passive)
  (at 58.42 203.2 0)
  (fields_autoplaced yes)
  (effects (font (size 1 1)) (justify left)))
 (global_label
  "IVR1_R"
  (shape passive)
  (at 25.4 214.63 180)
  (fields_autoplaced yes)
  (effects (font (size 1 1)) (justify right)))
 (global_label
  "DIR2_R"
  (shape passive)
  (at 127 62.23 270)
  (fields_autoplaced yes)
  (effects (font (size 1 1)) (justify right)))
 (global_label
  "IVR2_R"
  (shape passive)
  (at 109.22 52.07 180)
  (fields_autoplaced yes)
  (effects (font (size 1 1)) (justify right)))
 (global_label
  "DIR3_R"
  (shape passive)
  (at 142.24 86.36 0)
  (fields_autoplaced yes)
  (effects (font (size 1 1)) (justify left)))
 (global_label
  "IVR3_R"
  (shape passive)
  (at 109.22 97.79 180)
  (fields_autoplaced yes)
  (effects (font (size 1 1)) (justify right)))
 (global_label
  "DIR4_R"
  (shape passive)
  (at 127 143.51 270)
  (fields_autoplaced yes)
  (effects (font (size 1 1)) (justify right)))
 (global_label
  "IVR4_R"
  (shape passive)
  (at 109.22 133.35 180)
  (fields_autoplaced yes)
  (effects (font (size 1 1)) (justify right))))
